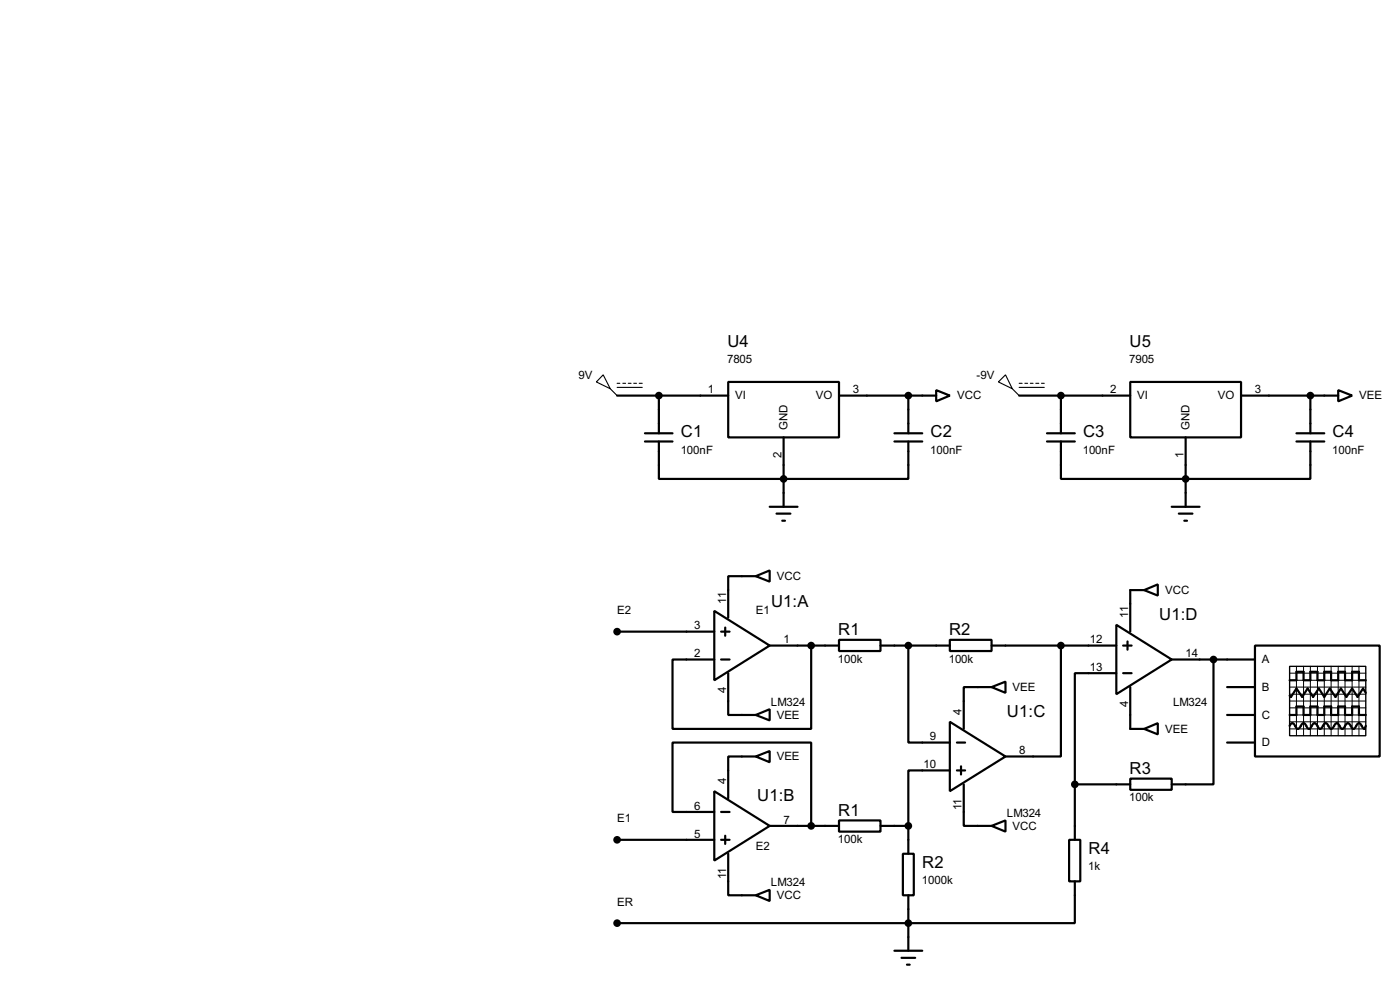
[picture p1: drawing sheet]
<svg xmlns="http://www.w3.org/2000/svg" width="256mm" height="180mm" viewBox="0 0 256 180" stroke-linecap="round" stroke-linejoin="round" font-family="sans-serif">
<g fill="none" stroke="#000" stroke-width=".4">
<path d="M113.1 72.4h20.3M118.2 79.3h5M120.7 72.4v6.9M133.4 69.9h20.3v10.2h-20.3zM153.7 72.4h17.8M163.9 79.3h5.1M166.4 72.4v6.9M171.5 71.4l2.5 1-2.5 1.1zM186.7 72.4h20.4M191.8 79.3h5.1M194.4 72.4v6.9M207.1 69.9h20.3v10.2h-20.3z"/>
<path d="M227.4 72.4h17.8M237.5 79.3h5.1M240.1 72.4v6.9M245.2 71.4l2.5 1-2.5 1.1zM118.2 80.8h5M120.7 80.8v6.9h45.7v-6.9M141 92.8h5.1M142.3 94h2.5M143.3 95.3h.5M143.6 80.1v12.7M163.9 80.8h5.1M191.8 80.8h5.1"/>
<path d="M194.4 80.8v6.9h45.7v-6.9M214.7 92.8h5.1M216 94h2.5M217 95.3h.5M217.2 80.1v12.7M237.5 80.8h5.1M113.1 115.6h17.8M130.9 111.8l10.1 6.4-10.1 6.3zM132.1 115.6h1.6M132.9 114.9v1.5M138.5 105.5l2.5-1.1v2.1zM138.5 105.5h-5.1v7.6"/>
<path d="M141 118.2h12.7M148.6 118.2v15.2h-25.4v-12.7h7.7M153.7 117.1h7.6v2.1h-7.6zM161.3 118.2h12.7M166.4 118.2v17.7h7.6M174 117.1h7.7v2.1h-7.7zM181.7 118.2h22.8M194.4 118.2v20.3h-10.2M204.5 114.4l10.2 6.3-10.2 6.4zM205.8 118.2h1.5M206.6 117.4v1.5M209.6 108l2.5-1v2z"/>
<path d="M209.6 108h-2.5v7.6M229.9 118.2h22.9v20.3h-22.9zM132.1 120.7h1.6M133.4 123.2v7.7h5.1M138.5 130.9l2.5-1.1v2.1zM138.5 138.5l2.5-1v2zM138.5 138.5h-5.1v7.6M174 132.1l10.2 6.4-10.2 6.3zM175.3 135.9h1.5M181.7 125.8l2.5-1v2zM181.7 125.8h-5.1v7.6M204.5 123.2h-7.6v20.4"/>
<path d="M205.8 123.2h1.5M207.1 125.8v7.6h2.5M209.6 133.4l2.5-1v2zM214.7 120.7h15.2M222.3 120.7v22.9h-7.6M224.8 130.9h5.1M224.8 125.8h5.1M224.8 135.9h5.1M236.3 132.9l.2-.4 .3-.1 .2 .1 .5 .8 .3 .1 .2-.1 .5-.8 .3-.1 .3 .1 .4 .8 .3 .1 .3-.1 .5-.8a.6 .6 0 0 1 .8 .5l.5 .4 .2-.1 .5-.8 .3-.1 .2 .1 .5 .8 .3 .1 .2-.1 .5-.8 .3-.1 .2 .1 .5 .8 .3 .1 .3-.1 .5-.8a.6 .6 0 0 1 .8 .5l.5 .4 .2-.1 .5-.8 .3-.1 .2 .1 .5 .8 .3 .1 .2-.5M236.3 124.5h1.2v-1.5h1.3v1.5h1.3v-1.5h1.3v1.5h1.2v-1.5h1.3v1.5h1.3v-1.5h1.2v1.5h1.3v-1.5h1.3v1.5h1.2M236.3 130.9h1.2v-1.6h1.3v1.6h1.3v-1.6h1.3v1.6h1.2v-1.6h1.3v1.6h1.3v-1.6h1.2v1.6h1.3v-1.6h1.3v1.6h1.2M250.2 126.8l-.5-.8-1 1.6-1-1.6-1 1.6-1-1.6-1 1.6-1.1-1.6-1 1.6-1-1.6-1 1.6-1-1.6-1 1.6-1.1-1.6-1 1.6-.2-.3"/>
<path d="M113.1 153.7h17.8M130.9 144.8l10.1 6.4-10.1 6.3zM130.9 148.6h-7.7v-12.7h25.4v15.3M132.1 153.7h1.6M132.1 148.6h1.6M132.9 153v1.5M133.4 156.3v7.6h5.1M141 151.2h12.7M153.7 150.2h7.6v2h-7.6zM161.3 151.2h5.1M165.4 156.3h2v7.6h-2zM166.4 151.2v5.1"/>
<path d="M174 141h-7.6v10.2M175.3 141h1.5M176.1 140.3v1.5M176.6 143.6v7.6h5.1M181.7 151.2l2.5-1v2zM195.9 153.7h2v7.6h-2zM196.9 143.6h10.2M196.9 143.6v10.1M207.1 142.5h7.6v2.1h-7.6zM138.5 163.9l2.5-1v2zM163.9 174h5.1M165.2 175.3h2.5"/>
<path d="M166.2 176.6h.5M166.4 163.9v10.1M196.9 161.3v7.7h-83.8"/>
</g>
<path d="M236.3 122h13.9v12.7h-13.9z" fill="none" stroke="#000" stroke-width=".25"/>
<g fill="none" stroke="#000" stroke-width=".18">
<path d="M236.3 125.8h13.9M236.3 123.2h13.9M236.3 124.5h13.9M236.3 127.1h13.9M236.3 129.6h13.9M236.3 130.9h13.9M236.3 132.1h13.9M236.3 133.4h13.9M236.3 128.3h13.9M237.5 122v12.7M238.8 122v12.7M240.1 122v12.7"/>
<path d="M241.4 122v12.7M242.6 122v12.7M243.9 122v12.7M245.2 122v12.7M246.4 122v12.7M247.7 122v12.7M249 122v12.7"/>
</g>
<g fill="none" stroke="#000" stroke-width=".2">
<path d="M110.5 68.6l1.3 2.6-2.5-1.3zM111.8 71.2l1.3 1.2M113.1 70.2h.5M113.1 70.9h4.6M114.1 70.2h.5M115.1 70.2h.5M116.1 70.2h.5M117.1 70.2h.6M182.9 69.9l1.3-1.3 1.3 2.6zM185.5 71.2l1.2 1.2M186.7 70.2h.6M186.7 70.9h4.6"/>
<path d="M187.8 70.2h.5M188.8 70.2h.5M189.8 70.2h.5M190.8 70.2h.5"/>
</g>
<g fill="#000" stroke="#000" stroke-width=".4">
<circle cx="120.7" cy="72.4" r=".5"/>
<circle cx="166.4" cy="72.4" r=".5"/>
<circle cx="194.3" cy="72.4" r=".5"/>
<circle cx="240" cy="72.4" r=".5"/>
<circle cx="143.5" cy="87.7" r=".5"/>
<circle cx="217.2" cy="87.7" r=".5"/>
<circle cx="113" cy="115.6" r=".5"/>
<circle cx="148.6" cy="118.2" r=".5"/>
<circle cx="166.4" cy="118.2" r=".5"/>
<circle cx="194.3" cy="118.2" r=".5"/>
<circle cx="222.3" cy="120.7" r=".5"/>
<circle cx="113" cy="153.7" r=".5"/>
<circle cx="148.6" cy="151.2" r=".5"/>
<circle cx="166.4" cy="151.2" r=".5"/>
<circle cx="196.9" cy="143.6" r=".5"/>
<circle cx="113" cy="169" r=".5"/>
<circle cx="166.4" cy="169" r=".5"/>
</g>
<g font-size="3.4">
<text x="133.3" y="63.5">U4</text>
<text x="206.9" y="63.5">U5</text>
<text x="124.8" y="80.1">C1</text>
<text x="170.5" y="80.1">C2</text>
<text x="198.4" y="80.1">C3</text>
<text x="244.1" y="80.1">C4</text>
<text x="141.3" y="111">U1:A</text>
<text x="212.4" y="113.6">U1:D</text>
<text x="153.6" y="116.3">R1</text>
<text x="173.9" y="116.3">R2</text>
<text x="184.5" y="131.3">U1:C</text>
<text x="206.9" y="141.7">R3</text>
<text x="138.7" y="146.6">U1:B</text>
<text x="153.6" y="149.4">R1</text>
<text x="169" y="158.8">R2</text>
<text x="199.4" y="156.3">R4</text>
</g>
<g font-size="2.4">
<text x="106" y="69.3">9V</text>
<text x="129.7" y="72">1</text>
<text x="133.2" y="66.5">7805</text>
<text x="156.3" y="72">3</text>
<text x="178.9" y="69.3">-9V</text>
<text x="203.4" y="72">2</text>
<text x="206.9" y="66.5">7905</text>
<text x="229.9" y="72">3</text>
<text x="134.7" y="73.1">VI</text>
<text x="149.4" y="73.1">VO</text>
<text x="175.3" y="73.1">VCC</text>
<text x="208.3" y="73.1">VI</text>
<text x="223.1" y="73.1">VO</text>
<text x="249" y="73.1">VEE</text>
<text x="124.7" y="83">100nF</text>
<text x="143.2" y="83.8" transform="rotate(-90 143.2 83.8)">2</text>
<text x="144.3" y="78.7" transform="rotate(-90 144.3 78.7)">GND</text>
<text x="170.4" y="83">100nF</text>
<text x="198.4" y="83">100nF</text>
<text x="216.8" y="83.8" transform="rotate(-90 216.8 83.8)">1</text>
<text x="217.9" y="78.7" transform="rotate(-90 217.9 78.7)">GND</text>
<text x="244.1" y="83">100nF</text>
<text x="142.3" y="106.2">VCC</text>
<text x="113.1" y="112.4">E2</text>
<text x="133" y="110.5" transform="rotate(-90 133 110.5)">11</text>
<text x="138.5" y="112.4">E1</text>
<text x="206.7" y="113.1" transform="rotate(-90 206.7 113.1)">11</text>
<text x="213.4" y="108.7">VCC</text>
<text x="127.2" y="115.2">3</text>
<text x="143.6" y="117.8">1</text>
<text x="199.7" y="117.8">12</text>
<text x="127.2" y="120.3">2</text>
<text x="153.5" y="121.3">100k</text>
<text x="173.8" y="121.3">100k</text>
<text x="199.7" y="122.8">13</text>
<text x="217.2" y="120.3">14</text>
<text x="231.2" y="121.4">A</text>
<text x="133" y="126.9" transform="rotate(-90 133 126.9)">4</text>
<text x="141.2" y="129.2">LM324</text>
<text x="142.3" y="131.6">VEE</text>
<text x="176.2" y="130.9" transform="rotate(-90 176.2 130.9)">4</text>
<text x="185.5" y="126.5">VEE</text>
<text x="206.7" y="129.5" transform="rotate(-90 206.7 129.5)">4</text>
<text x="214.9" y="129.2">LM324</text>
<text x="231.2" y="126.5">B</text>
<text x="231.2" y="131.6">C</text>
<text x="170.4" y="135.5">9</text>
<text x="213.4" y="134.1">VEE</text>
<text x="231.2" y="136.6">D</text>
<text x="133" y="143.6" transform="rotate(-90 133 143.6)">4</text>
<text x="142.3" y="139.2">VEE</text>
<text x="169.2" y="140.6">10</text>
<text x="186.7" y="138.1">8</text>
<text x="127.2" y="148.2">6</text>
<text x="176.2" y="148.3" transform="rotate(-90 176.2 148.3)">11</text>
<text x="184.4" y="149.5">LM324</text>
<text x="206.9" y="146.7">100k</text>
<text x="113.1" y="150.5">E1</text>
<text x="127.2" y="153.3">5</text>
<text x="138.5" y="155.6">E2</text>
<text x="143.6" y="150.8">7</text>
<text x="153.5" y="154.3">100k</text>
<text x="185.5" y="151.9">VCC</text>
<text x="133" y="161" transform="rotate(-90 133 161)">11</text>
<text x="168.9" y="161.8">1000k</text>
<text x="199.4" y="159.2">1k</text>
<text x="113.1" y="165.8">ER</text>
<text x="141.2" y="162.2">LM324</text>
<text x="142.3" y="164.6">VCC</text>
</g>
</svg>
